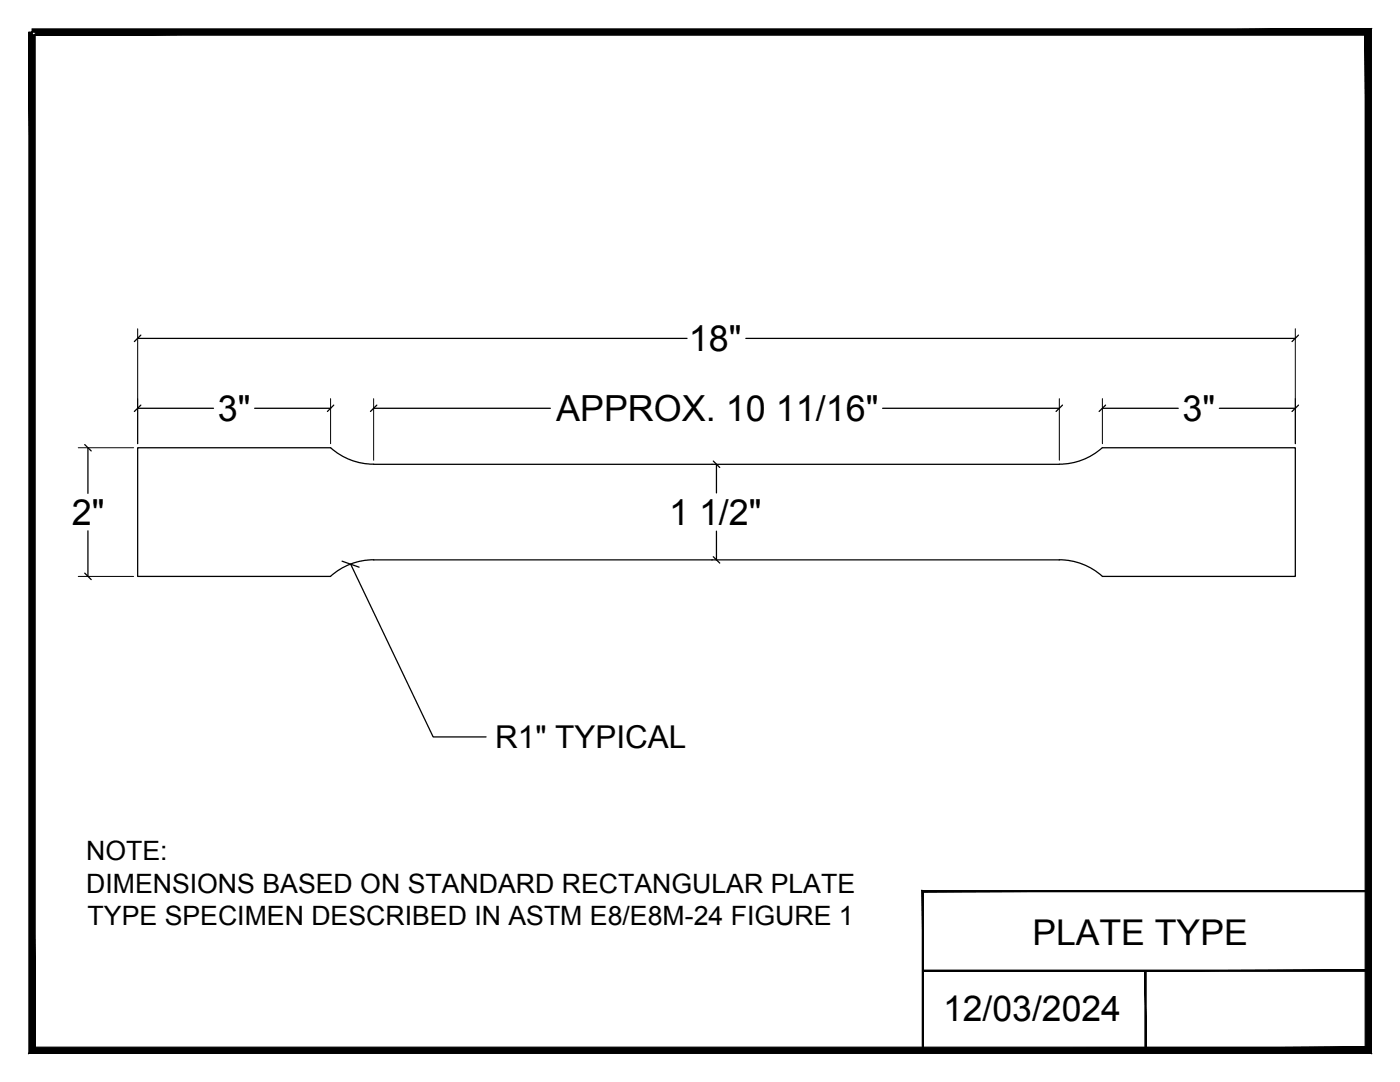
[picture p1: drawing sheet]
<svg xmlns="http://www.w3.org/2000/svg" width="279mm" height="216mm" viewBox="0 0 279 216" stroke-linecap="round" stroke-linejoin="round" font-family="sans-serif">
<!-- layer: 0 -->
<g fill="none" stroke="#000" stroke-width=".25">
<path d="M6.4 6.4v203.2h266.7v-203.2M27.5 67.5h109.6M28.1 66.9l-1.3 1.3M148.8 67.5h109.7M259.1 66.9l-1.2 1.3M16.9 88.7l1.3 1.3M17.5 89.3v9.1M27.5 81.5h15.1M28.1 80.8l-1.3 1.3M50.8 81.5h15.2M66 89.3a12.8 12.8 0 0 0 8.6 3.3M66 89.3h-38.5v25.7h38.5a12.7 12.7 0 0 1 8.6-3.3h136.8a12.7 12.7 0 0 1 8.6 3.3"/>
<path d="M66.6 80.8l-1.3 1.3M74.6 92.6h136.8M74.6 81.5h35.2M75.2 80.8l-1.3 1.3M142.3 92l1.3 1.3M143 92.6v5.8M176.1 81.5h35.3M212 80.8l-1.2 1.3M220 89.3a12.8 12.8 0 0 1-8.6 3.3M220 89.3h38.5v25.7h-38.5M220 81.5h15.1M220.6 80.8l-1.2 1.3"/>
<path d="M243.4 81.5h15.1M259.1 80.8l-1.2 1.3M16.9 114.4l1.3 1.3M17.5 105.9v9.1M68.3 112l3.4 1.2M70 112.6l16.4 34.4h10.6M142.3 111.1l1.3 1.3M143 106v5.7"/>
</g>
<path d="M6.4 6.4h266.7v203.2h-266.7zM27.5 65.6v22.9M66 79.5v9M74.6 79.5v12.3M211.4 79.5v12.3M220 79.5v9M258.5 65.6v22.9M15.6 89.3h11.1M142 92.6h.2M15.6 115h11.1M142 111.7h.2" fill="none" stroke="#000" stroke-width=".2"/>
<g fill="#000" stroke="#000" stroke-width=".2">
<path d="M6.4 5.8v1.2l267.3-1.2zM6.4 7l267.3-1.2-1.3 1.2zM273.7 5.8l-1.3 1.2 1.3 203.2zM272.4 7l1.3 203.2-1.3-1.3zM5.8 210.2h267.9l-1.3-1.3zM5.8 210.2l1.2-1.3h265.4zM5.8 6.4v203.8l1.2-1.3zM5.8 6.4h1.2v202.5z"/>
<path d="M184.2 193.6v.2l88.9-.2zM184.2 193.8l88.9-.2v.2z"/>
<path d="M228.5 193.7l.2 15.9v-15.9zM228.5 193.7l.2 15.9h-.2z"/>
<path d="M184 209.7h89.1v-.3zM184 209.7l.3-.3h88.8zM184 177.7v32l.3-.3zM184 177.7l.3 .2v31.5zM184 177.7l.3 .2 88.8-.2zM184.3 177.9l88.8-.2v.2z"/>
</g>
<g font-size="7.2">
<text x="137.5" y="70">18&quot;</text>
<text x="43.5" y="84">3&quot;</text>
<text x="111" y="84">APPROX. 10 11/16&quot;</text>
<text x="236" y="84">3&quot;</text>
<text x="14.4" y="104.8">2&quot;</text>
<text x="133.5" y="104.7">1 1/2&quot;</text>
</g>
<g font-size="7.1">
<text x="206" y="188.5">PLATE TYPE</text>
<text x="188.2" y="203.7">12/03/2024</text>
</g>
<text font-size="6.3" x="98.8" y="149.3">R1&quot; TYPICAL</text>
<g font-size="5.3">
<text x="17.2" y="171.7">NOTE:</text>
<text x="17.2" y="178.1">DIMENSIONS BASED ON STANDARD RECTANGULAR PLATE</text>
<text x="17.5" y="184.5">TYPE SPECIMEN DESCRIBED IN ASTM E8/E8M-24 FIGURE 1</text>
</g>
</svg>
